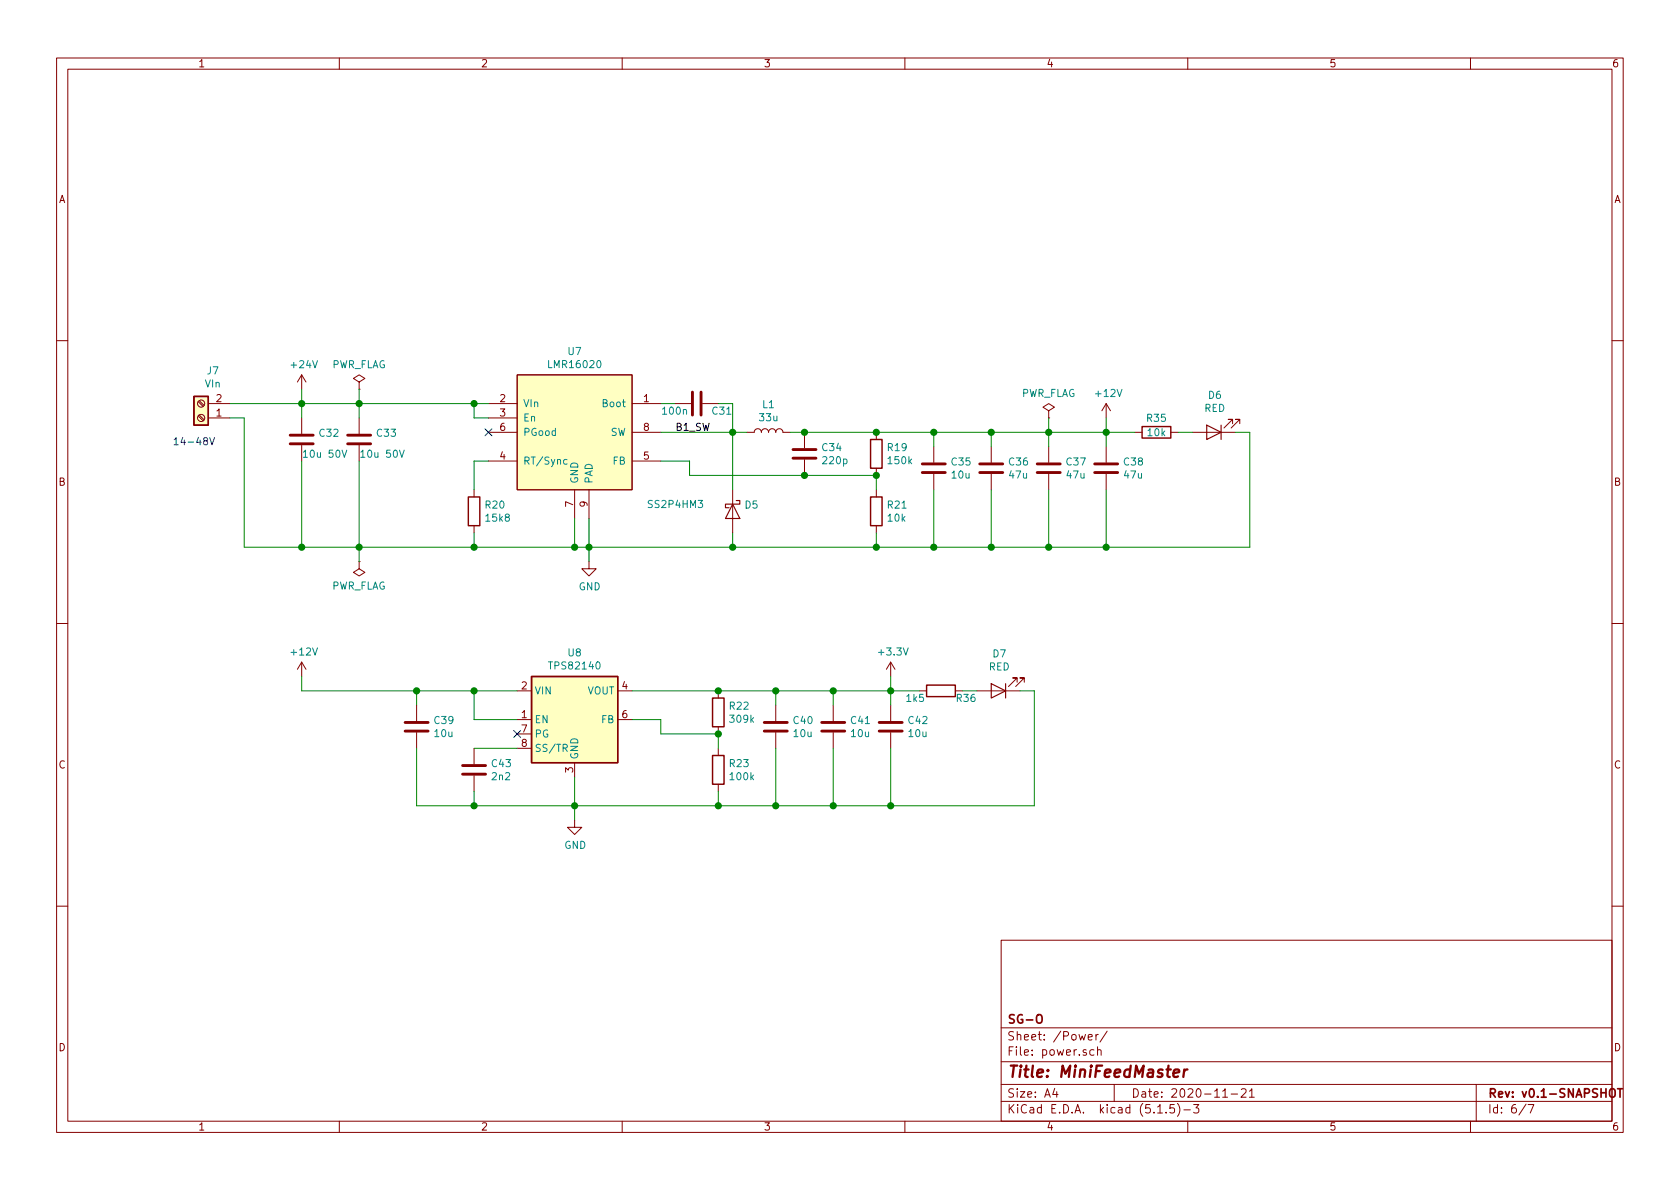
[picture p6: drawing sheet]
EESchema Schematic File Version 4
EELAYER 30 0
EELAYER END
$Descr A4 11693 8268
encoding utf-8
Sheet 6 7
Title "MiniFeedMaster"
Date "2020-11-21"
Rev "v0.1-SNAPSHOT"
Comp "SG-O"
Comment1 ""
Comment2 ""
Comment3 ""
Comment4 ""
$EndDescr
$Comp
L Device:C C?
U 1 1
P 4850 2800
AR Path="/5FB747BE/5FC62568" Ref="C?"  Part="1" 
AR Path="/5FC62568" Ref="C?"  Part="1" 
AR Path="/5FC5F106/5FC62568" Ref="C31"  Part="1" 
F 0 "C31" V 4900 2900 50  0000 L CNN
F 1 "100n" V 4900 2550 50  0000 L CNN
F 2 "Capacitor_SMD:C_0603_1608Metric" H 4888 2650 50  0001 C CNN
F 3 "~" H 4850 2800 50  0001 C CNN
F 4 "C1591" H 4850 2800 50  0001 C CNN "lcsc#"
F 5 "CL10B104KB8NNNC" H 4850 2800 50  0001 C CNN "manf#"
	1    4850 2800
	0    1    1    0   
$EndComp
$Comp
L Device:R R?
U 1 1
P 6100 3550
AR Path="/5FE0391C/5FC6386D" Ref="R?"  Part="1" 
AR Path="/5FE0881D/5FC6386D" Ref="R?"  Part="1" 
AR Path="/5FC5F106/5FC6386D" Ref="R21"  Part="1" 
F 0 "R21" H 6170 3596 50  0000 L CNN
F 1 "10k" H 6170 3505 50  0000 L CNN
F 2 "Resistor_SMD:R_0603_1608Metric" V 6030 3550 50  0001 C CNN
F 3 "~" H 6100 3550 50  0001 C CNN
F 4 "C128781" H 6100 3550 50  0001 C CNN "lcsc#"
F 5 "TC0325F1002T5E" H 6100 3550 50  0001 C CNN "manf#"
	1    6100 3550
	1    0    0    -1  
$EndComp
$Comp
L Device:C C?
U 1 1
P 2100 3050
AR Path="/5FB747BE/5FC65823" Ref="C?"  Part="1" 
AR Path="/5FC65823" Ref="C?"  Part="1" 
AR Path="/5FC5F106/5FC65823" Ref="C32"  Part="1" 
F 0 "C32" H 2215 3096 50  0000 L CNN
F 1 "10u 50V" H 2100 2950 50  0000 L CNN
F 2 "Capacitor_SMD:C_1210_3225Metric" H 2138 2900 50  0001 C CNN
F 3 "~" H 2100 3050 50  0001 C CNN
F 4 "C337485" H 2100 3050 50  0001 C CNN "lcsc#"
F 5 "UMK325AB7106KM-P" H 2100 3050 50  0001 C CNN "manf#"
	1    2100 3050
	1    0    0    -1  
$EndComp
Wire Wire Line
	2100 2800 2100 2900
Wire Wire Line
	2500 2800 2500 2900
Wire Wire Line
	2500 2800 2100 2800
Wire Wire Line
	2500 3800 2500 3200
Wire Wire Line
	2100 3200 2100 3800
Wire Wire Line
	2100 3800 2500 3800
Connection ~ 2500 3800
$Comp
L Device:D_Schottky D5
U 1 1
P 5100 3550
F 0 "D5" V 5054 3629 50  0000 L CNN
F 1 "SS2P4HM3" V 5050 2950 50  0000 L CNN
F 2 "global:DO-220AA" H 5100 3550 50  0001 C CNN
F 3 "~" H 5100 3550 50  0001 C CNN
F 4 "SS2P4HM3/84A" V 5100 3550 50  0001 C CNN "manf#"
F 5 "C467996" V 5100 3550 50  0001 C CNN "lcsc#"
	1    5100 3550
	0    1    1    0   
$EndComp
Wire Wire Line
	4600 2800 4700 2800
Wire Wire Line
	4600 3000 5100 3000
Wire Wire Line
	5100 3000 5100 2800
Wire Wire Line
	5100 2800 5000 2800
Wire Wire Line
	5100 3000 5100 3400
Connection ~ 5100 3000
Wire Wire Line
	5100 3700 5100 3800
Wire Wire Line
	5100 3800 4100 3800
Connection ~ 4100 3800
$Comp
L Device:L L1
U 1 1
P 5350 3000
F 0 "L1" V 5540 3000 50  0000 C CNN
F 1 "33u" V 5449 3000 50  0000 C CNN
F 2 "global:Inductor10x10mm" H 5350 3000 50  0001 C CNN
F 3 "~" H 5350 3000 50  0001 C CNN
F 4 "ABG10A50M330" V 5350 3000 50  0001 C CNN "manf#"
F 5 "C253612" V 5350 3000 50  0001 C CNN "lcsc#"
	1    5350 3000
	0    -1   -1   0   
$EndComp
Wire Wire Line
	5100 3000 5200 3000
$Comp
L Device:R R?
U 1 1
P 6100 3150
AR Path="/5FE0391C/5FC6DD6E" Ref="R?"  Part="1" 
AR Path="/5FE0881D/5FC6DD6E" Ref="R?"  Part="1" 
AR Path="/5FC5F106/5FC6DD6E" Ref="R19"  Part="1" 
F 0 "R19" H 6170 3196 50  0000 L CNN
F 1 "150k" H 6170 3105 50  0000 L CNN
F 2 "Resistor_SMD:R_0603_1608Metric" V 6030 3150 50  0001 C CNN
F 3 "~" H 6100 3150 50  0001 C CNN
F 4 "C311920" H 6100 3150 50  0001 C CNN "lcsc#"
F 5 "ARG03DTC1503" H 6100 3150 50  0001 C CNN "manf#"
	1    6100 3150
	1    0    0    -1  
$EndComp
Wire Wire Line
	6100 3300 6100 3400
Wire Wire Line
	6100 3700 6100 3800
Wire Wire Line
	4800 3300 4800 3200
Wire Wire Line
	4800 3200 4600 3200
Connection ~ 6100 3300
$Comp
L Device:C C?
U 1 1
P 6900 3250
AR Path="/5FB747BE/5FC6F35C" Ref="C?"  Part="1" 
AR Path="/5FC6F35C" Ref="C?"  Part="1" 
AR Path="/5FC5F106/5FC6F35C" Ref="C36"  Part="1" 
F 0 "C36" H 7015 3296 50  0000 L CNN
F 1 "47u" H 7015 3205 50  0000 L CNN
F 2 "Capacitor_SMD:C_2220_5650Metric" H 6938 3100 50  0001 C CNN
F 3 "~" H 6900 3250 50  0001 C CNN
F 4 "CGA9N3X7R1C476MT0Y0N" H 6900 3250 50  0001 C CNN "manf#"
F 5 "C342293" H 6900 3250 50  0001 C CNN "lcsc#"
	1    6900 3250
	1    0    0    -1  
$EndComp
$Comp
L Device:C C?
U 1 1
P 7300 3250
AR Path="/5FB747BE/5FC71D7F" Ref="C?"  Part="1" 
AR Path="/5FC71D7F" Ref="C?"  Part="1" 
AR Path="/5FC5F106/5FC71D7F" Ref="C37"  Part="1" 
F 0 "C37" H 7415 3296 50  0000 L CNN
F 1 "47u" H 7415 3205 50  0000 L CNN
F 2 "Capacitor_SMD:C_2220_5650Metric" H 7338 3100 50  0001 C CNN
F 3 "~" H 7300 3250 50  0001 C CNN
F 4 "CGA9N3X7R1C476MT0Y0N" H 7300 3250 50  0001 C CNN "manf#"
F 5 "C342293" H 7300 3250 50  0001 C CNN "lcsc#"
	1    7300 3250
	1    0    0    -1  
$EndComp
Wire Wire Line
	6500 3000 6900 3000
Wire Wire Line
	6900 3000 6900 3100
Wire Wire Line
	6900 3000 7300 3000
Wire Wire Line
	7300 3000 7300 3100
Connection ~ 6900 3000
Wire Wire Line
	6900 3400 6900 3800
Wire Wire Line
	6900 3800 6500 3800
Wire Wire Line
	7300 3400 7300 3800
Wire Wire Line
	7300 3800 6900 3800
Connection ~ 6900 3800
Wire Wire Line
	2500 3800 3300 3800
Wire Wire Line
	4100 3600 4100 3800
Wire Wire Line
	4000 3600 4000 3800
Connection ~ 4000 3800
Wire Wire Line
	4000 3800 4100 3800
Wire Wire Line
	2500 2800 3300 2800
Connection ~ 2500 2800
Wire Wire Line
	3400 2900 3300 2900
Wire Wire Line
	3300 2900 3300 2800
Connection ~ 3300 2800
Wire Wire Line
	3300 2800 3400 2800
NoConn ~ 3400 3000
Wire Wire Line
	3400 3200 3300 3200
Wire Wire Line
	3300 3200 3300 3400
Wire Wire Line
	3300 3700 3300 3800
Connection ~ 3300 3800
Wire Wire Line
	3300 3800 4000 3800
Wire Wire Line
	5100 3800 6100 3800
Connection ~ 5100 3800
$Comp
L Connector:Screw_Terminal_01x02 J7
U 1 1
P 1400 2900
F 0 "J7" H 1318 2575 50  0000 C CNN
F 1 "VIn" H 1318 2666 50  0000 C CNN
F 2 "Connector_Phoenix_MC:PhoenixContact_MC_1,5_2-G-3.81_1x02_P3.81mm_Horizontal" H 1400 2900 50  0001 C CNN
F 3 "~" H 1400 2900 50  0001 C CNN
F 4 "C8387;C8466" H 1400 2900 50  0001 C CNN "lcsc#"
F 5 "WJ15EDGRC-3.81-2P;WJ15EDGK-3.81-2P" H 1400 2900 50  0001 C CNN "manf#"
	1    1400 2900
	-1   0    0    1   
$EndComp
Wire Wire Line
	1600 2800 2100 2800
Connection ~ 2100 2800
Wire Wire Line
	1600 2900 1700 2900
Wire Wire Line
	1700 2900 1700 3800
Wire Wire Line
	1700 3800 2100 3800
Connection ~ 2100 3800
$Comp
L power:+24V #PWR021
U 1 1
P 2100 2700
F 0 "#PWR021" H 2100 2550 50  0001 C CNN
F 1 "+24V" H 2115 2873 50  0000 C CNN
F 2 "" H 2100 2700 50  0001 C CNN
F 3 "" H 2100 2700 50  0001 C CNN
	1    2100 2700
	1    0    0    -1  
$EndComp
Wire Wire Line
	2100 2700 2100 2800
$Comp
L power:+12V #PWR?
U 1 1
P 7700 2900
AR Path="/5FE0881D/5FC8CEE6" Ref="#PWR?"  Part="1" 
AR Path="/5FC5F106/5FC8CEE6" Ref="#PWR022"  Part="1" 
F 0 "#PWR022" H 7700 2750 50  0001 C CNN
F 1 "+12V" H 7715 3073 50  0000 C CNN
F 2 "" H 7700 2900 50  0001 C CNN
F 3 "" H 7700 2900 50  0001 C CNN
	1    7700 2900
	1    0    0    -1  
$EndComp
Wire Wire Line
	7700 3000 7700 2900
Connection ~ 7300 3000
$Comp
L power:GND #PWR?
U 1 1
P 4100 3900
AR Path="/5FB747BE/5FC8FD3E" Ref="#PWR?"  Part="1" 
AR Path="/5FD8C23D/5FC8FD3E" Ref="#PWR?"  Part="1" 
AR Path="/5FE0391C/5FC8FD3E" Ref="#PWR?"  Part="1" 
AR Path="/5FC8FD3E" Ref="#PWR?"  Part="1" 
AR Path="/5FC5F106/5FC8FD3E" Ref="#PWR023"  Part="1" 
F 0 "#PWR023" H 4100 3650 50  0001 C CNN
F 1 "GND" H 4105 3727 50  0000 C CNN
F 2 "" H 4100 3900 50  0001 C CNN
F 3 "" H 4100 3900 50  0001 C CNN
	1    4100 3900
	1    0    0    -1  
$EndComp
Wire Wire Line
	4100 3800 4100 3900
$Comp
L Device:R R?
U 1 1
P 5000 5350
AR Path="/5FE0391C/5FC9187F" Ref="R?"  Part="1" 
AR Path="/5FE0881D/5FC9187F" Ref="R?"  Part="1" 
AR Path="/5FC5F106/5FC9187F" Ref="R23"  Part="1" 
F 0 "R23" H 5070 5396 50  0000 L CNN
F 1 "100k" H 5070 5305 50  0000 L CNN
F 2 "Resistor_SMD:R_0603_1608Metric" V 4930 5350 50  0001 C CNN
F 3 "~" H 5000 5350 50  0001 C CNN
F 4 "C133733" H 5000 5350 50  0001 C CNN "lcsc#"
F 5 "TC0325F1003T5E" H 5000 5350 50  0001 C CNN "manf#"
	1    5000 5350
	1    0    0    -1  
$EndComp
Wire Wire Line
	2900 4800 2900 4900
Wire Wire Line
	2900 4800 2100 4800
$Comp
L Device:R R?
U 1 1
P 5000 4950
AR Path="/5FE0391C/5FC918AE" Ref="R?"  Part="1" 
AR Path="/5FE0881D/5FC918AE" Ref="R?"  Part="1" 
AR Path="/5FC5F106/5FC918AE" Ref="R22"  Part="1" 
F 0 "R22" H 5070 4996 50  0000 L CNN
F 1 "309k" H 5070 4905 50  0000 L CNN
F 2 "Resistor_SMD:R_0603_1608Metric" V 4930 4950 50  0001 C CNN
F 3 "~" H 5000 4950 50  0001 C CNN
F 4 "C56054" H 5000 4950 50  0001 C CNN "lcsc#"
F 5 "TC0325B3093T5E" H 5000 4950 50  0001 C CNN "manf#"
	1    5000 4950
	1    0    0    -1  
$EndComp
Wire Wire Line
	5000 5100 5000 5200
Wire Wire Line
	5000 5500 5000 5600
Wire Wire Line
	5800 4800 5800 4900
Wire Wire Line
	5800 4800 6200 4800
Connection ~ 5800 4800
Wire Wire Line
	5800 5200 5800 5600
Wire Wire Line
	5800 5600 5400 5600
Wire Wire Line
	6200 4800 6200 4700
Wire Wire Line
	2100 4800 2100 4700
Connection ~ 5600 3300
Connection ~ 5600 3000
Wire Wire Line
	5600 3000 6100 3000
Wire Wire Line
	5500 3000 5600 3000
Wire Wire Line
	5600 3300 6100 3300
Wire Wire Line
	4800 3300 5600 3300
$Comp
L Device:C C?
U 1 1
P 5600 3150
AR Path="/5FB747BE/5FC866DE" Ref="C?"  Part="1" 
AR Path="/5FC866DE" Ref="C?"  Part="1" 
AR Path="/5FC5F106/5FC866DE" Ref="C34"  Part="1" 
F 0 "C34" H 5715 3196 50  0000 L CNN
F 1 "220p" H 5715 3105 50  0000 L CNN
F 2 "Capacitor_SMD:C_0603_1608Metric" H 5638 3000 50  0001 C CNN
F 3 "~" H 5600 3150 50  0001 C CNN
F 4 "C27675" H 5600 3150 50  0001 C CNN "lcsc#"
F 5 "CL10C221JB8NNNC" H 5600 3150 50  0001 C CNN "manf#"
	1    5600 3150
	1    0    0    -1  
$EndComp
$Comp
L Device:R R?
U 1 1
P 3300 3550
AR Path="/5FE0391C/5FC7CE5B" Ref="R?"  Part="1" 
AR Path="/5FE0881D/5FC7CE5B" Ref="R?"  Part="1" 
AR Path="/5FC5F106/5FC7CE5B" Ref="R20"  Part="1" 
F 0 "R20" H 3370 3596 50  0000 L CNN
F 1 "15k8" H 3370 3505 50  0000 L CNN
F 2 "Resistor_SMD:R_0603_1608Metric" V 3230 3550 50  0001 C CNN
F 3 "~" H 3300 3550 50  0001 C CNN
F 4 "C149924" H 3300 3550 50  0001 C CNN "lcsc#"
F 5 "TR0603B15K8P0525Z" H 3300 3550 50  0001 C CNN "manf#"
	1    3300 3550
	1    0    0    -1  
$EndComp
$Comp
L global:LMR16020 U7
U 1 1
P 4000 3000
F 0 "U7" H 4000 3565 50  0000 C CNN
F 1 "LMR16020" H 4000 3474 50  0000 C CNN
F 2 "Package_SO:SOIC-8-1EP_3.9x4.9mm_P1.27mm_EP2.41x3.3mm_ThermalVias" H 4000 3000 50  0001 C CNN
F 3 "https://www.ti.com/lit/ds/symlink/lmr16020.pdf?ts=1605917167325&ref_url=https%253A%252F%252Fwww.google.com%252F" H 4000 3000 50  0001 C CNN
F 4 "C190006" H 4000 3000 50  0001 C CNN "lcsc#"
F 5 "LMR16020PDDAR" H 4000 3000 50  0001 C CNN "manf#"
	1    4000 3000
	1    0    0    -1  
$EndComp
$Comp
L power:+3.3V #PWR?
U 1 1
P 6200 4700
AR Path="/5FB747BE/5FCB29B7" Ref="#PWR?"  Part="1" 
AR Path="/5FD8C23D/5FCB29B7" Ref="#PWR?"  Part="1" 
AR Path="/5FE0391C/5FCB29B7" Ref="#PWR?"  Part="1" 
AR Path="/5FCB29B7" Ref="#PWR?"  Part="1" 
AR Path="/5FC5F106/5FCB29B7" Ref="#PWR025"  Part="1" 
F 0 "#PWR025" H 6200 4550 50  0001 C CNN
F 1 "+3.3V" H 6215 4873 50  0000 C CNN
F 2 "" H 6200 4700 50  0001 C CNN
F 3 "" H 6200 4700 50  0001 C CNN
	1    6200 4700
	1    0    0    -1  
$EndComp
$Comp
L Device:C C?
U 1 1
P 5400 5050
AR Path="/5FB747BE/5FCBBECA" Ref="C?"  Part="1" 
AR Path="/5FCBBECA" Ref="C?"  Part="1" 
AR Path="/5FC5F106/5FCBBECA" Ref="C40"  Part="1" 
F 0 "C40" H 5515 5096 50  0000 L CNN
F 1 "10u" H 5515 5005 50  0000 L CNN
F 2 "Capacitor_SMD:C_1206_3216Metric" H 5438 4900 50  0001 C CNN
F 3 "~" H 5400 5050 50  0001 C CNN
F 4 "C14860" H 5400 5050 50  0001 C CNN "lcsc#"
F 5 "CL31B106KAHNNNE" H 5400 5050 50  0001 C CNN "manf#"
	1    5400 5050
	1    0    0    -1  
$EndComp
$Comp
L Device:C C?
U 1 1
P 6500 3250
AR Path="/5FB747BE/5FCBF3C8" Ref="C?"  Part="1" 
AR Path="/5FCBF3C8" Ref="C?"  Part="1" 
AR Path="/5FC5F106/5FCBF3C8" Ref="C35"  Part="1" 
F 0 "C35" H 6615 3296 50  0000 L CNN
F 1 "10u" H 6615 3205 50  0000 L CNN
F 2 "Capacitor_SMD:C_1206_3216Metric" H 6538 3100 50  0001 C CNN
F 3 "~" H 6500 3250 50  0001 C CNN
F 4 "C14860" H 6500 3250 50  0001 C CNN "lcsc#"
F 5 "CL31B106KAHNNNE" H 6500 3250 50  0001 C CNN "manf#"
	1    6500 3250
	1    0    0    -1  
$EndComp
Wire Wire Line
	6500 3000 6500 3100
Wire Wire Line
	6500 3000 6100 3000
Connection ~ 6500 3000
Connection ~ 6100 3000
Wire Wire Line
	6500 3400 6500 3800
Wire Wire Line
	6500 3800 6100 3800
Connection ~ 6500 3800
Connection ~ 6100 3800
Wire Wire Line
	5000 4800 5400 4800
Wire Wire Line
	5400 4800 5400 4900
Connection ~ 5400 4800
Wire Wire Line
	5400 4800 5800 4800
Wire Wire Line
	5400 5200 5400 5600
Wire Wire Line
	5400 5600 5000 5600
Connection ~ 5400 5600
$Comp
L Device:C C?
U 1 1
P 7700 3250
AR Path="/5FB747BE/5FCD7096" Ref="C?"  Part="1" 
AR Path="/5FCD7096" Ref="C?"  Part="1" 
AR Path="/5FC5F106/5FCD7096" Ref="C38"  Part="1" 
F 0 "C38" H 7815 3296 50  0000 L CNN
F 1 "47u" H 7815 3205 50  0000 L CNN
F 2 "Capacitor_SMD:C_2220_5650Metric" H 7738 3100 50  0001 C CNN
F 3 "~" H 7700 3250 50  0001 C CNN
F 4 "CGA9N3X7R1C476MT0Y0N" H 7700 3250 50  0001 C CNN "manf#"
F 5 "C342293" H 7700 3250 50  0001 C CNN "lcsc#"
	1    7700 3250
	1    0    0    -1  
$EndComp
Wire Wire Line
	7300 3000 7700 3000
Wire Wire Line
	7700 3000 7700 3100
Wire Wire Line
	7700 3400 7700 3800
Wire Wire Line
	7700 3800 7300 3800
Connection ~ 7300 3800
Connection ~ 7700 3000
Text Notes 1200 3100 0    50   ~ 0
14-48V
$Comp
L power:PWR_FLAG #FLG08
U 1 1
P 7300 2900
F 0 "#FLG08" H 7300 2975 50  0001 C CNN
F 1 "PWR_FLAG" H 7300 3073 50  0000 C CNN
F 2 "" H 7300 2900 50  0001 C CNN
F 3 "~" H 7300 2900 50  0001 C CNN
	1    7300 2900
	1    0    0    -1  
$EndComp
Wire Wire Line
	7300 2900 7300 3000
$Comp
L power:PWR_FLAG #FLG07
U 1 1
P 2500 2700
F 0 "#FLG07" H 2500 2775 50  0001 C CNN
F 1 "PWR_FLAG" H 2500 2873 50  0000 C CNN
F 2 "" H 2500 2700 50  0001 C CNN
F 3 "~" H 2500 2700 50  0001 C CNN
	1    2500 2700
	1    0    0    -1  
$EndComp
Wire Wire Line
	2500 2700 2500 2800
$Comp
L power:PWR_FLAG #FLG09
U 1 1
P 2500 3900
F 0 "#FLG09" H 2500 3975 50  0001 C CNN
F 1 "PWR_FLAG" H 2500 4073 50  0000 C CNN
F 2 "" H 2500 3900 50  0001 C CNN
F 3 "~" H 2500 3900 50  0001 C CNN
	1    2500 3900
	-1   0    0    1   
$EndComp
Wire Wire Line
	2500 3900 2500 3800
$Comp
L Device:C C?
U 1 1
P 2500 3050
AR Path="/5FB747BE/5FBE1D27" Ref="C?"  Part="1" 
AR Path="/5FBE1D27" Ref="C?"  Part="1" 
AR Path="/5FC5F106/5FBE1D27" Ref="C33"  Part="1" 
F 0 "C33" H 2615 3096 50  0000 L CNN
F 1 "10u 50V" H 2500 2950 50  0000 L CNN
F 2 "Capacitor_SMD:C_1210_3225Metric" H 2538 2900 50  0001 C CNN
F 3 "~" H 2500 3050 50  0001 C CNN
F 4 "C337485" H 2500 3050 50  0001 C CNN "lcsc#"
F 5 "UMK325AB7106KM-P" H 2500 3050 50  0001 C CNN "manf#"
	1    2500 3050
	1    0    0    -1  
$EndComp
$Comp
L power:+12V #PWR?
U 1 1
P 2100 4700
AR Path="/5FE0881D/5FC46704" Ref="#PWR?"  Part="1" 
AR Path="/5FC5F106/5FC46704" Ref="#PWR024"  Part="1" 
F 0 "#PWR024" H 2100 4550 50  0001 C CNN
F 1 "+12V" H 2115 4873 50  0000 C CNN
F 2 "" H 2100 4700 50  0001 C CNN
F 3 "" H 2100 4700 50  0001 C CNN
	1    2100 4700
	1    0    0    -1  
$EndComp
$Comp
L Regulator_Switching:TPS82140 U8
U 1 1
P 4000 5000
F 0 "U8" H 4000 5467 50  0000 C CNN
F 1 "TPS82140" H 4000 5376 50  0000 C CNN
F 2 "Package_LGA:Texas_SIL0008D_MicroSiP-8-1EP_2.8x3mm_P0.65mm_EP1.1x1.9mm_ThermalVias" H 4000 4350 50  0001 C CNN
F 3 "http://www.ti.com/lit/ds/symlink/tps82140.pdf" H 4000 4250 50  0001 C CNN
F 4 "TPS82140SILR" H 4000 5000 50  0001 C CNN "manf#"
F 5 "C544385" H 4000 5000 50  0001 C CNN "lcsc#"
	1    4000 5000
	1    0    0    -1  
$EndComp
Wire Wire Line
	2900 4800 3300 4800
Connection ~ 2900 4800
Wire Wire Line
	5000 4800 4400 4800
Connection ~ 5000 4800
Wire Wire Line
	5000 5100 4600 5100
Wire Wire Line
	4600 5100 4600 5000
Wire Wire Line
	4600 5000 4400 5000
Connection ~ 5000 5100
Wire Wire Line
	5000 5600 4000 5600
Wire Wire Line
	4000 5600 4000 5400
Connection ~ 5000 5600
Wire Wire Line
	4000 5600 3300 5600
Connection ~ 4000 5600
Wire Wire Line
	2900 5600 2900 5200
$Comp
L Device:C C?
U 1 1
P 5800 5050
AR Path="/5FB747BE/5FC66363" Ref="C?"  Part="1" 
AR Path="/5FC66363" Ref="C?"  Part="1" 
AR Path="/5FC5F106/5FC66363" Ref="C41"  Part="1" 
F 0 "C41" H 5915 5096 50  0000 L CNN
F 1 "10u" H 5915 5005 50  0000 L CNN
F 2 "Capacitor_SMD:C_1206_3216Metric" H 5838 4900 50  0001 C CNN
F 3 "~" H 5800 5050 50  0001 C CNN
F 4 "C14860" H 5800 5050 50  0001 C CNN "lcsc#"
F 5 "CL31B106KAHNNNE" H 5800 5050 50  0001 C CNN "manf#"
	1    5800 5050
	1    0    0    -1  
$EndComp
$Comp
L Device:C C?
U 1 1
P 6200 5050
AR Path="/5FB747BE/5FC68802" Ref="C?"  Part="1" 
AR Path="/5FC68802" Ref="C?"  Part="1" 
AR Path="/5FC5F106/5FC68802" Ref="C42"  Part="1" 
F 0 "C42" H 6315 5096 50  0000 L CNN
F 1 "10u" H 6315 5005 50  0000 L CNN
F 2 "Capacitor_SMD:C_1206_3216Metric" H 6238 4900 50  0001 C CNN
F 3 "~" H 6200 5050 50  0001 C CNN
F 4 "C14860" H 6200 5050 50  0001 C CNN "lcsc#"
F 5 "CL31B106KAHNNNE" H 6200 5050 50  0001 C CNN "manf#"
	1    6200 5050
	1    0    0    -1  
$EndComp
Wire Wire Line
	6200 4800 6200 4900
Connection ~ 6200 4800
Wire Wire Line
	6200 5200 6200 5600
Wire Wire Line
	6200 5600 5800 5600
Connection ~ 5800 5600
$Comp
L Device:C C?
U 1 1
P 3300 5350
AR Path="/5FB747BE/5FCFBCAD" Ref="C?"  Part="1" 
AR Path="/5FCFBCAD" Ref="C?"  Part="1" 
AR Path="/5FC5F106/5FCFBCAD" Ref="C43"  Part="1" 
F 0 "C43" H 3415 5396 50  0000 L CNN
F 1 "2n2" H 3415 5305 50  0000 L CNN
F 2 "Capacitor_SMD:C_0603_1608Metric" H 3338 5200 50  0001 C CNN
F 3 "~" H 3300 5350 50  0001 C CNN
F 4 "C16033" H 3300 5350 50  0001 C CNN "lcsc#"
F 5 "CL10B222KB8NNNC" H 3300 5350 50  0001 C CNN "manf#"
	1    3300 5350
	1    0    0    -1  
$EndComp
Wire Wire Line
	3300 5200 3600 5200
Wire Wire Line
	3300 5500 3300 5600
Connection ~ 3300 5600
Wire Wire Line
	3300 5600 2900 5600
$Comp
L Device:C C?
U 1 1
P 2900 5050
AR Path="/5FB747BE/5FD094DC" Ref="C?"  Part="1" 
AR Path="/5FD094DC" Ref="C?"  Part="1" 
AR Path="/5FC5F106/5FD094DC" Ref="C39"  Part="1" 
F 0 "C39" H 3015 5096 50  0000 L CNN
F 1 "10u" H 3015 5005 50  0000 L CNN
F 2 "Capacitor_SMD:C_1206_3216Metric" H 2938 4900 50  0001 C CNN
F 3 "~" H 2900 5050 50  0001 C CNN
F 4 "C14860" H 2900 5050 50  0001 C CNN "lcsc#"
F 5 "CL31B106KAHNNNE" H 2900 5050 50  0001 C CNN "manf#"
	1    2900 5050
	1    0    0    -1  
$EndComp
NoConn ~ 3600 5100
Wire Wire Line
	3600 5000 3300 5000
Wire Wire Line
	3300 5000 3300 4800
Connection ~ 3300 4800
Wire Wire Line
	3300 4800 3600 4800
$Comp
L power:GND #PWR?
U 1 1
P 4000 5700
AR Path="/5FB747BE/5FD16D1E" Ref="#PWR?"  Part="1" 
AR Path="/5FD8C23D/5FD16D1E" Ref="#PWR?"  Part="1" 
AR Path="/5FE0391C/5FD16D1E" Ref="#PWR?"  Part="1" 
AR Path="/5FD16D1E" Ref="#PWR?"  Part="1" 
AR Path="/5FC5F106/5FD16D1E" Ref="#PWR026"  Part="1" 
F 0 "#PWR026" H 4000 5450 50  0001 C CNN
F 1 "GND" H 4005 5527 50  0000 C CNN
F 2 "" H 4000 5700 50  0001 C CNN
F 3 "" H 4000 5700 50  0001 C CNN
	1    4000 5700
	1    0    0    -1  
$EndComp
Wire Wire Line
	4000 5600 4000 5700
Text Label 4700 3000 0    50   ~ 0
B1_SW
$Comp
L Device:LED D?
U 1 1
P 6950 4800
AR Path="/601B198E" Ref="D?"  Part="1" 
AR Path="/5FC5F106/601B198E" Ref="D7"  Part="1" 
F 0 "D7" H 6943 4545 50  0000 C CNN
F 1 "RED" H 6943 4636 50  0000 C CNN
F 2 "LED_SMD:LED_0603_1608Metric" H 6950 4800 50  0001 C CNN
F 3 "~" H 6950 4800 50  0001 C CNN
F 4 "D-060306R1/SS2/L" H 6950 4800 50  0001 C CNN "manf#"
F 5 "C118330" H 6950 4800 50  0001 C CNN "lcsc#"
	1    6950 4800
	-1   0    0    1   
$EndComp
$Comp
L Device:R R?
U 1 1
P 6550 4800
AR Path="/5FE0391C/601B1998" Ref="R?"  Part="1" 
AR Path="/5FE0881D/601B1998" Ref="R?"  Part="1" 
AR Path="/601B1998" Ref="R?"  Part="1" 
AR Path="/5FC5F106/601B1998" Ref="R36"  Part="1" 
F 0 "R36" V 6600 4900 50  0000 L CNN
F 1 "1k5" V 6600 4550 50  0000 L CNN
F 2 "Resistor_SMD:R_0805_2012Metric" V 6480 4800 50  0001 C CNN
F 3 "~" H 6550 4800 50  0001 C CNN
F 4 "C118217" H 6550 4800 50  0001 C CNN "lcsc#"
F 5 "TC0525F1501T5E" H 6550 4800 50  0001 C CNN "manf#"
	1    6550 4800
	0    1    1    0   
$EndComp
Wire Wire Line
	6700 4800 6800 4800
Wire Wire Line
	6400 4800 6200 4800
Wire Wire Line
	7100 4800 7200 4800
Wire Wire Line
	7200 4800 7200 5600
Wire Wire Line
	7200 5600 6200 5600
Connection ~ 6200 5600
$Comp
L Device:R R?
U 1 1
P 8050 3000
AR Path="/5FE0391C/601BDECA" Ref="R?"  Part="1" 
AR Path="/601BDECA" Ref="R?"  Part="1" 
AR Path="/5FC5F106/601BDECA" Ref="R35"  Part="1" 
F 0 "R35" V 7950 3000 50  0000 C CNN
F 1 "10k" V 8050 3000 50  0000 C CNN
F 2 "Resistor_SMD:R_0603_1608Metric" V 7980 3000 50  0001 C CNN
F 3 "~" H 8050 3000 50  0001 C CNN
F 4 "C128781" H 8050 3000 50  0001 C CNN "lcsc#"
F 5 "TC0325F1002T5E" H 8050 3000 50  0001 C CNN "manf#"
	1    8050 3000
	0    1    1    0   
$EndComp
$Comp
L Device:LED D?
U 1 1
P 8450 3000
AR Path="/601C07BA" Ref="D?"  Part="1" 
AR Path="/5FC5F106/601C07BA" Ref="D6"  Part="1" 
F 0 "D6" H 8443 2745 50  0000 C CNN
F 1 "RED" H 8443 2836 50  0000 C CNN
F 2 "LED_SMD:LED_0603_1608Metric" H 8450 3000 50  0001 C CNN
F 3 "~" H 8450 3000 50  0001 C CNN
F 4 "D-060306R1/SS2/L" H 8450 3000 50  0001 C CNN "manf#"
F 5 "C118330" H 8450 3000 50  0001 C CNN "lcsc#"
	1    8450 3000
	-1   0    0    1   
$EndComp
Wire Wire Line
	8200 3000 8300 3000
Wire Wire Line
	8600 3000 8700 3000
Wire Wire Line
	7900 3000 7700 3000
Wire Wire Line
	8700 3000 8700 3800
Wire Wire Line
	8700 3800 7700 3800
Connection ~ 7700 3800
$EndSCHEMATC
